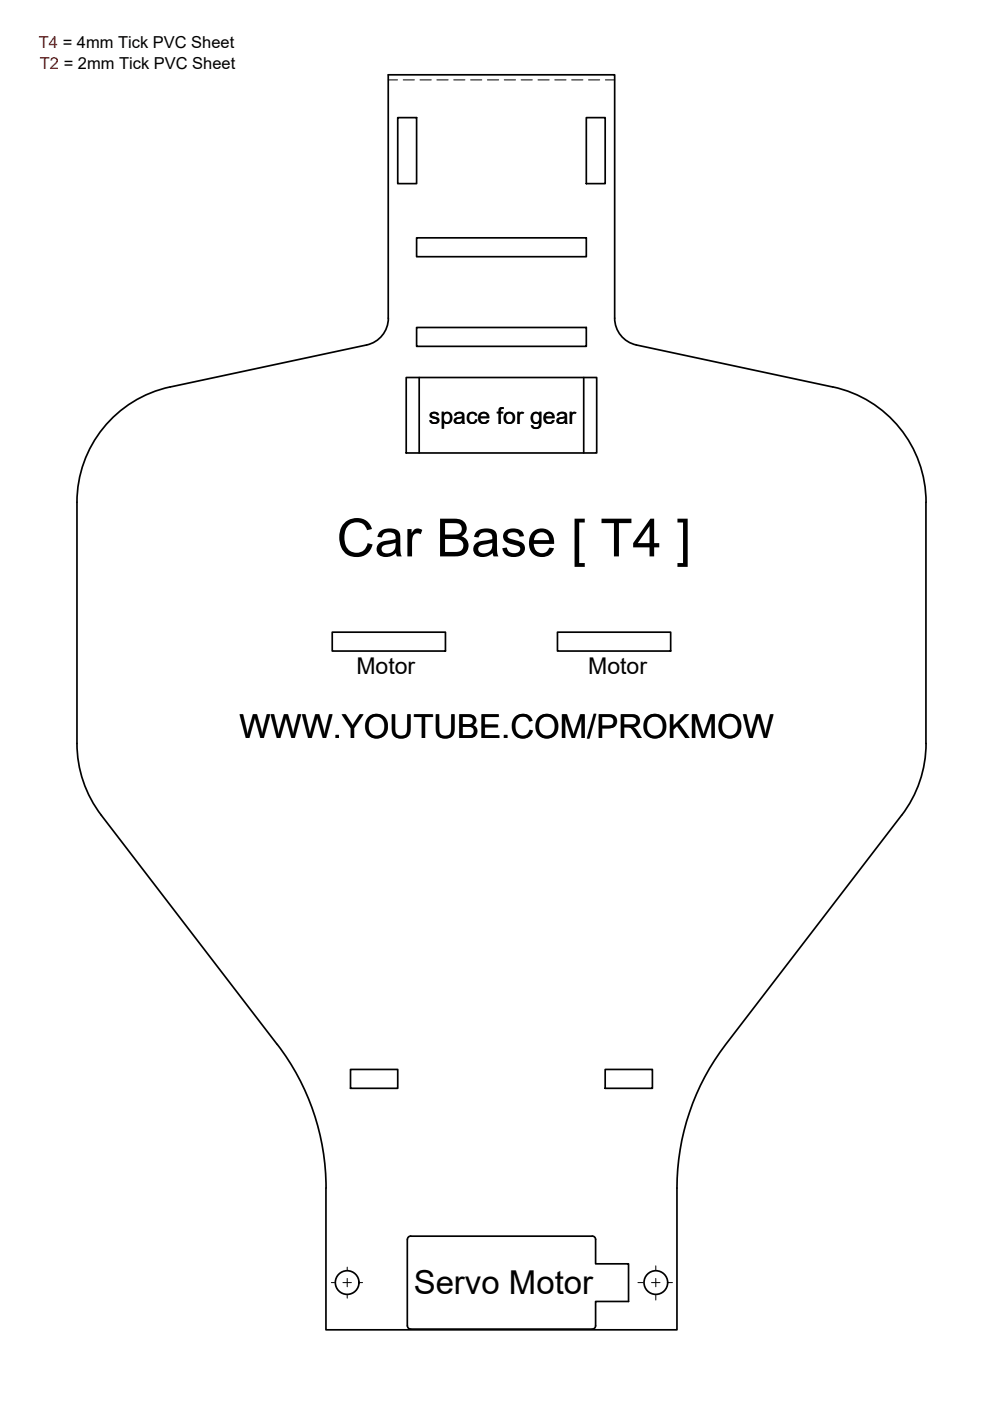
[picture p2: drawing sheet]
<svg xmlns="http://www.w3.org/2000/svg" width="210mm" height="297mm" viewBox="0 0 210 297" stroke-linecap="round" stroke-linejoin="round" font-family="sans-serif">
<!-- layer: Hidden -->
<g fill="none" stroke="#000" stroke-width=".21">
<path d="M82.3 16.9h2M85.5 16.9h2.4M89 16.9h2.4M92.6 16.9h2.4M96.2 16.9h2.4M99.8 16.9h2.4M103.3 16.9h2.4M106.9 16.9h2.4M110.5 16.9h2.4M114.1 16.9h2.3M117.6 16.9h2.4M121.2 16.9h2.4"/>
<path d="M124.8 16.9h2.3M128.4 16.9h1.9"/>
</g>
<!-- layer: Visible -->
<g fill="none" stroke="#000" stroke-width=".36">
<path d="M84.3 24.9h4v14h-4zM124.3 24.9h4v14h-4zM88.3 50.4h36v4h-36zM88.3 69.4h36v4h-36zM86.1 80h40.4v16h-40.4zM88.9 80v16M123.8 80v16M70.4 134h24v4h-24zM118.2 134h24v4h-24zM191.2 172.8a24.8 24.8 0 0 0 5.1-15.2v-51.1a25 25 0 0 0-19.7-24.5l-41.7-8.9a5.8 5.8 0 0 1-4.6-5.6v-51.6h-48v51.6a5.8 5.8 0 0 1-4.6 5.6l-41.6 8.9a25 25 0 0 0-19.8 24.5v51.1a25 25 0 0 0 5.2 15.2l37.3 48.7a49.8 49.8 0 0 1 10.3 30.4v30h74.4v-30a50.3 50.3 0 0 1 10.4-30.4l37.3-48.6M74.3 226.7h10v4h-10zM128.3 226.7h10v4h-10z"/>
<path d="M86.4 262.8v18.3M87.1 262.1h38.5M87.1 262.1a.71 .71 0 0 0-.7 .7M125.6 262.1a.71 .71 0 0 1 .7 .7v5.2h7v7.9h-7v5.2a.71 .71 0 0 1-.7 .7h-38.5a.71 .71 0 0 1-.7-.7"/>
<circle cx="73.6" cy="271.9" r="2.51"/>
<circle cx="139.1" cy="271.9" r="2.51"/>
</g>
<!-- layer: Smart Centers -->
<path d="M70.3 271.9h.6M72.7 271.9h1.8M73.6 268.7v.6M73.6 271v1.8M73.6 274.6v.6M76.3 271.9h.6M135.3 271.9h1.1M138.1 271.9h1.8M139 268.4v.9M139 271v1.8M139 274.6v1M141.7 271.9h.9" fill="none" stroke="#000" stroke-width=".21"/>
<text font-size="11.2" x="71.4" y="118">Car Base [ T4 ]</text>
<g font-size="7">
<text x="50.8" y="156.5">WWW.YOUTUBE.COM/PROKMOW</text>
<text x="87.7" y="274.3">Servo Motor</text>
</g>
<g font-size="4.9">
<text x="90.9" y="89.9">space for gear</text>
<text x="75.6" y="142.8">Motor</text>
<text x="124.7" y="142.8">Motor</text>
</g>
<g font-size="3.5" fill="#ea0000">
<text x="8.3" y="10.3">T4 = 4mm Tick PVC Sheet</text>
<text x="8.4" y="14.6">T2 = 2mm Tick PVC Sheet</text>
</g>
</svg>
